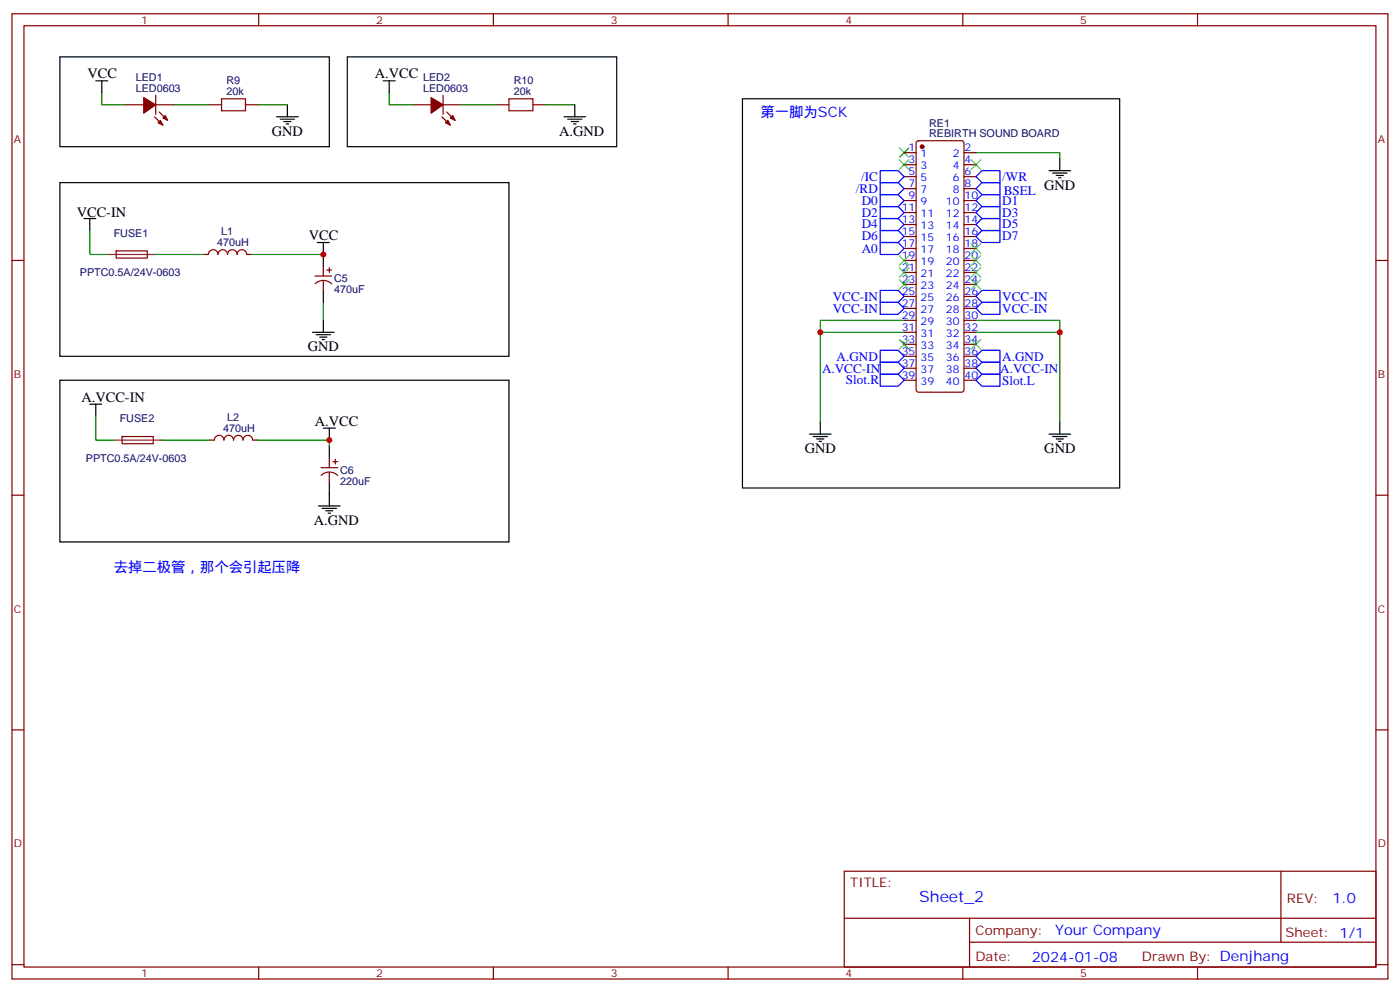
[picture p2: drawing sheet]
<svg xmlns="http://www.w3.org/2000/svg" width="412mm" height="292mm" viewBox="0 0 412 292" stroke-linecap="round" stroke-linejoin="round" font-family="sans-serif">
<g fill="none" stroke="#870000" stroke-width=".35">
<path d="M3.5 4.1h405.4v284.3h-405.4zM7.1 7.6h398.2v277.3h-398.2zM76.2 4.1v3.5M145.3 4.1v3.5M214.5 4.1v3.5M283.6 4.1v3.5M352.8 4.1v3.5M37 30.9h5.3M45.5 34.4l2.5 2.5M45.9 30.9h5.3M45.9 28v5.7M46.9 33l2.5 2.5"/>
<path d="M61.7 30.9h3.6M72.3 30.9h3.5M121.7 30.9h5.3M130.2 34.4l2.4 2.5M130.5 30.9h5.3M130.5 28v5.7M131.6 33l2.5 2.5M146.4 30.9h3.5M157 30.9h3.5M266.3 45h3.6M266.3 48.5h3.6M266.3 52h3.6"/>
<path d="M266.3 55.6h3.6M266.3 59.1h3.6M270.1 41.7l.5-.2h12.7l.5 .2 .2 .5v72.6l-.2 .5-.5 .2h-12.7l-.5-.2-.2-.5v-72.6zM284 45h3.5M284 48.5h3.5M284 52h3.5M284 55.6h3.5M284 59.1h3.5M3.5 76.7h3.6M34.2 73.9h9.2v2.1h-9.1zM60 75h1.4a1.41 1.41 0 0 1 1.4-1.4 1.41 1.41 0 0 1 1.4 1.4 1.41 1.41 0 0 1 1.4-1.4 1.41 1.41 0 0 1 1.4 1.4 1.41 1.41 0 0 1 1.4-1.4 1.41 1.41 0 0 1 1.4 1.4 1.41 1.41 0 0 1 1.5-1.4 1.41 1.41 0 0 1 1.4 1.4h1.4M95.2 78.5v2.8"/>
<path d="M96.3 79.6h1.4M97 78.8v1.5M266.3 76.7h3.6M266.3 62.6h3.6M266.3 66.1h3.6M266.3 69.7h3.6M266.3 73.2h3.6M284 76.7h3.5M284 62.6h3.5M284 66.1h3.5M284 69.7h3.5M284 73.2h3.5"/>
<path d="M405.3 76.7h3.6M92.8 81.3h4.9M92.8 83.6a3.5 3.5 0 0 1 4.9 0M95.2 82.7v2.8M266.3 97.9h3.6M266.3 94.4h3.6M266.3 90.8h3.6M266.3 87.3h3.6M266.3 83.8h3.6M266.3 80.3h3.6M284 97.9h3.5M284 94.4h3.5"/>
<path d="M284 90.8h3.5M284 87.3h3.5M284 83.8h3.5M284 80.3h3.5M266.3 112h3.6M266.3 108.5h3.6M266.3 105h3.6M266.3 101.4h3.6M284 112h3.5M284 108.5h3.5M284 105h3.5M284 101.4h3.5"/>
<path d="M36 128.6h9.1l.1 2.1h-9.2zM61.7 129.6h1.4a1.41 1.41 0 0 1 1.5-1.4 1.41 1.41 0 0 1 1.4 1.5 1.41 1.41 0 0 1 1.4-1.5 1.41 1.41 0 0 1 1.4 1.5 1.41 1.41 0 0 1 1.4-1.5 1.41 1.41 0 0 1 1.4 1.5 1.41 1.41 0 0 1 1.4-1.5 1.41 1.41 0 0 1 1.4 1.5l1.4-.1M94.5 137.8h5M97 134.9v2.9M97 139.2v2.8M98.1 136h1.4M98.8 135.3v1.4M3.5 145.9h3.6M94.6 140a3.5 3.5 0 0 1 4.9 .1M405.3 145.9h3.6M3.5 215h3.6M405.3 215h3.6"/>
<path d="M248.7 256.6h156.6v28.3h-156.6zM377.3 256.7v20.8M248.7 270.5h156.5M285.6 277.5h119.6M285.6 270.5v14.1M3.5 284.2h3.6M76.2 284.9v3.5M145.3 284.9v3.5M214.5 284.9v3.5M283.6 284.9v3.5M352.8 284.9v3.5M405.3 284.2h3.6"/>
</g>
<g fill="none" stroke="#3c3" stroke-width=".35">
<path d="M264.9 43.6l2.9 2.8M264.9 47.1l2.9 2.8M267.8 43.6l-2.9 2.8M267.8 47.1l-2.9 2.8M286.1 47.1l2.8 2.8M288.9 47.1l-2.8 2.8M264.9 78.8l2.9 2.9M264.9 75.3l2.9 2.8M267.8 78.8l-2.9 2.9M267.8 75.3l-2.9 2.8M286.1 71.8l2.8 2.8M286.1 78.8l2.8 2.9"/>
<path d="M286.1 75.3l2.8 2.8M288.9 71.8l-2.8 2.8M288.9 78.8l-2.8 2.9M288.9 75.3l-2.8 2.8M264.9 82.4l2.9 2.8M267.8 82.4l-2.9 2.8M286.1 82.4l2.8 2.8M288.9 82.4l-2.8 2.8M264.9 100l2.9 2.8M267.8 100l-2.9 2.8M286.1 100l2.8 2.8M288.9 100l-2.8 2.8"/>
</g>
<g fill="#870000" stroke="#870000" stroke-width=".35">
<path d="M42.3 28.8l3.6 2.1-3.6 2.4z"/>
<path d="M47.3 35.5l.7 1.4-1.4-.7z"/>
<path d="M48.7 34l.7 1.5-1.4-.8z"/>
<path d="M127 28.8l3.5 2.1-3.5 2.4z"/>
<path d="M131.9 35.5l.7 1.4-1.4-.7z"/>
<path d="M133.3 34l.8 1.5-1.5-.8z"/>
<circle cx="271.6" cy="43.2" r=".53"/>
</g>
<g fill="none" stroke="#00f" stroke-width=".35">
<path d="M259.3 57.3h5.3l1.7 1.8-1.7 1.8h-5.3zM259.3 53.8h5.3l1.7 1.8-1.7 1.7h-5.3zM259.3 50.3h5.3l1.7 1.7-1.7 1.8h-5.3zM287.5 55.6l1.8-1.8h5.3v3.5h-5.3zM289.3 57.3h5.3v3.6h-5.3l-1.8-1.8zM289.3 50.3h5.3v3.5h-5.3l-1.8-1.8zM259.3 71.4h5.3l1.7 1.8-1.7 1.8h-5.3zM259.3 67.9h5.3l1.7 1.8-1.7 1.7h-5.3zM259.3 64.4h5.3l1.7 1.7-1.7 1.8h-5.3zM259.3 60.9h5.3l1.7 1.7-1.7 1.8h-5.3zM287.5 62.6l1.8-1.7h5.3v3.5h-5.3zM289.3 67.9h5.3v3.5h-5.3l-1.8-1.7z"/>
<path d="M289.3 64.4h5.3v3.5h-5.3l-1.8-1.8zM259.3 89.1h5.3l1.7 1.7-1.7 1.8h-5.3zM259.3 85.5h5.3l1.7 1.8-1.7 1.8h-5.3zM287.5 87.3l1.8-1.8h5.3v3.6h-5.3zM289.3 89.1h5.3v3.5h-5.3l-1.8-1.8zM259.3 110.2h5.3l1.7 1.8-1.7 1.8h-5.3zM259.3 106.7h5.3l1.7 1.8-1.7 1.7h-5.3zM259.3 103.2h5.3l1.7 1.8-1.7 1.7h-5.3zM287.5 108.5l1.8-1.8h5.3v3.5h-5.3zM287.5 112l1.8-1.8h5.3v3.6h-5.3zM287.5 105l1.8-1.8h5.3v3.5h-5.3z"/>
</g>
<g fill="none" stroke="#000" stroke-width=".35">
<path d="M17.6 16.8h79.4v26.4h-79.4zM102.3 16.8h79.4v26.4h-79.4zM28.2 23.8h3.5M30 23.8v3.5M81.5 34.4h6.3M82.5 35.1h4.3M83.6 35.8h2.1M84.3 36.5h.7M84.7 30.9v3.5M112.9 23.8h3.5M114.7 23.8v3.5M166.2 34.4h6.3"/>
<path d="M167.2 35.1h4.2M168.3 35.8h2.1M169 36.5h.7M169.3 30.9v3.5M218.7 29.1h111.1v114.7h-111.1zM17.6 53.8h132.3v51.2h-132.3zM309 50.3h6.4M310.1 51h4.2M311.1 51.7h2.2M311.9 52.4h.7M312.2 46.7v3.6M24.7 64.4h3.5"/>
<path d="M26.5 64.4v3.5M93.5 71.4h3.5M95.2 71.4v7.1M92.1 97.9h6.3M93.1 98.6h4.3M94.2 99.3h2.1M95.2 85.5v3.6M95.2 94.4v3.5M17.6 112h132.3v47.6h-132.3zM26.5 119.1h3.5M28.2 119.1v3.5M94.9 100h.7"/>
<path d="M95.2 126.1h3.6M97 126.1v3.5M97 131.4v3.5M238.5 127.9h6.3M239.5 128.6h4.3M240.6 129.3h2.1M241.3 130h.7M241.7 124.4v3.5M309 127.9h6.4M310.1 128.6h4.2M311.1 129.3h2.2M311.9 130h.7"/>
<path d="M312.2 124.4v3.5M93.8 149h6.4M94.9 149.8h4.2M96 150.5h2.1M96.7 151.2h.7M97 142v7"/>
</g>
<g fill="none" stroke="#008700" stroke-width=".35">
<path d="M30 27.3v3.6h7M51.2 30.9h10.5M75.8 30.9h8.9M114.7 27.3v3.6h7M135.8 30.9h10.6M160.5 30.9h8.8M287.5 45h24.7v1.7M26.5 67.9v7.1h5.2M45.9 75h14.1M74.1 75h21.1M95.2 89.1v5.3M241.7 97.9h24.6"/>
<path d="M266.3 94.4h-24.6v30M287.5 94.4h24.7v30M287.5 97.9h24.7M28.2 122.6v7h5.3M47.6 129.6h14.1M75.8 129.6h21.2v1.8"/>
</g>
<path d="M31.7 75h14.2M33.5 129.6h14.1" fill="none" stroke="#8c2424" stroke-width=".35"/>
<path d="M65.3 29.1h7v3.5h-7zM149.9 29.1h7.1v3.5h-7.1z" fill="none" stroke="#a10000" stroke-width=".35"/>
<g fill="#c00">
<circle cx="312.2" cy="97.9" r=".88"/>
<circle cx="241.7" cy="97.9" r=".88"/>
<circle cx="95.3" cy="75" r=".88"/>
<circle cx="97" cy="129.6" r=".88"/>
</g>
<text font-size="4.6" fill="#00f" x="270.8" y="265.7">Sheet_2</text>
<g font-size="4.2">
<text x="25.8" y="23.1">VCC</text>
<text x="110.4" y="23.1">A.VCC</text>
<text x="80.1" y="40">GND</text>
<text x="164.7" y="40">A.GND</text>
<text x="307.6" y="55.9">GND</text>
<text x="22.6" y="64">VCC-IN</text>
<text x="91" y="70.7">VCC</text>
<text x="90.7" y="103.5">GND</text>
<text x="24" y="118.4">A.VCC-IN</text>
<text x="92.8" y="125.4">A.VCC</text>
<text x="237.1" y="133.5">GND</text>
<text x="307.7" y="133.5">GND</text>
<text x="92.4" y="154.7">A.GND</text>
</g>
<g font-size="4.2" fill="#00f">
<text x="224" y="34.4">第一脚为SCK</text>
<text x="33.5" y="168.5">去掉二极管，那个会引起压降</text>
<text x="392.5" y="265.9">1.0</text>
<text x="310.9" y="275.5">Your Company</text>
<text x="304" y="283.3">2024-01-08</text>
</g>
<g font-size="3.9" fill="#00f">
<text x="253.7" y="53.3">/IC</text>
<text x="295.3" y="53.3">/WR</text>
<text x="252.1" y="56.8">/RD</text>
<text x="295.7" y="57.3">BSEL</text>
<text x="253.9" y="63.8">D2</text>
<text x="253.9" y="60.3">D0</text>
<text x="295.3" y="63.8">D3</text>
<text x="295.3" y="60.3">D1</text>
<text x="253.9" y="70.8">D6</text>
<text x="253.9" y="67.3">D4</text>
<text x="295.3" y="70.8">D7</text>
<text x="295.3" y="67.3">D5</text>
<text x="253.9" y="74.5">A0</text>
<text x="245.3" y="88.6">VCC-IN</text>
<text x="295.3" y="88.6">VCC-IN</text>
<text x="245.3" y="92.1">VCC-IN</text>
<text x="295.3" y="92.1">VCC-IN</text>
<text x="246.4" y="106.2">A.GND</text>
<text x="295.3" y="106.2">A.GND</text>
<text x="242.2" y="109.7">A.VCC-IN</text>
<text x="249.2" y="113.3">Slot.R</text>
<text x="294.7" y="109.7">A.VCC-IN</text>
<text x="295.3" y="113.3">Slot.L</text>
</g>
<g font-size="3.9" fill="#800">
<text x="250.5" y="261.2">TITLE:</text>
<text x="379.1" y="265.9">REV:</text>
<text x="287.4" y="275.4">Company:</text>
<text x="378.7" y="276">Sheet: 1/1</text>
<text x="287.4" y="283.1">Date:</text>
<text x="336.4" y="283.2">Drawn By: Denjhang</text>
</g>
<g font-size="3.2" fill="#800">
<text x="41.6" y="7.1">1</text>
<text x="110.8" y="7.1">2</text>
<text x="179.9" y="7.1">3</text>
<text x="249.1" y="7.1">4</text>
<text x="318.2" y="7.1">5</text>
<text x="4.1" y="42.2">A</text>
<text x="405.9" y="42.2">A</text>
<text x="4.1" y="111.3">B</text>
<text x="405.9" y="111.3">B</text>
<text x="4.1" y="180.4">C</text>
<text x="405.9" y="180.4">C</text>
<text x="4.1" y="249.6">D</text>
<text x="405.9" y="249.6">D</text>
<text x="41.6" y="287.9">1</text>
<text x="110.8" y="287.9">2</text>
<text x="179.9" y="287.9">3</text>
<text x="249.1" y="287.9">4</text>
<text x="318.2" y="287.9">5</text>
</g>
<g font-size="3.2" fill="#000080">
<text x="40" y="23.8">LED1</text>
<text x="124.7" y="23.8">LED2</text>
<text x="40" y="27">LED0603</text>
<text x="66.7" y="28">20k</text>
<text x="66.7" y="24.9">R9</text>
<text x="124.7" y="27">LED0603</text>
<text x="151.4" y="28">20k</text>
<text x="151.4" y="24.9">R10</text>
<text x="273.7" y="40.3">REBIRTH SOUND BOARD</text>
<text x="273.7" y="37.3">RE1</text>
<text x="33.5" y="69.7">FUSE1</text>
<text x="65.2" y="69.3">L1</text>
<text x="63.9" y="72.6">470uH</text>
<text x="23.5" y="81.4">PPTC0.5A/24V-0603</text>
<text x="98.4" y="83.1">C5</text>
<text x="98.4" y="86.3">470uF</text>
<text x="35.3" y="124.4">FUSE2</text>
<text x="67" y="124">L2</text>
<text x="65.7" y="127.3">470uH</text>
<text x="25.3" y="136.1">PPTC0.5A/24V-0603</text>
<text x="100.2" y="142.8">220uF</text>
<text x="100.2" y="139.6">C6</text>
</g>
<g font-size="3.2" fill="#00f">
<text x="267.7" y="44.6">1</text>
<text x="271.2" y="46.4">1</text>
<text x="280.7" y="46.4">2</text>
<text x="284.2" y="44.6">2</text>
<text x="267.7" y="48.2">3</text>
<text x="267.7" y="51.7">5</text>
<text x="271.2" y="49.9">3</text>
<text x="271.2" y="53.4">5</text>
<text x="280.7" y="53.4">6</text>
<text x="280.7" y="49.9">4</text>
<text x="284.2" y="51.7">6</text>
<text x="284.2" y="48.2">4</text>
<text x="267.7" y="55.2">7</text>
<text x="267.7" y="58.7">9</text>
<text x="271.2" y="57">7</text>
<text x="280.7" y="57">8</text>
<text x="284.2" y="58.7">10</text>
<text x="284.2" y="55.2">8</text>
<text x="265.7" y="62.3">11</text>
<text x="265.7" y="65.8">13</text>
<text x="271.2" y="60.5">9</text>
<text x="271.2" y="64">11</text>
<text x="278.6" y="64">12</text>
<text x="278.6" y="60.5">10</text>
<text x="284.2" y="65.8">14</text>
<text x="284.2" y="62.3">12</text>
<text x="265.7" y="69.3">15</text>
<text x="271.2" y="67.6">13</text>
<text x="271.2" y="71.1">15</text>
<text x="278.6" y="71.1">16</text>
<text x="278.6" y="67.6">14</text>
<text x="284.2" y="69.3">16</text>
<text x="265.7" y="72.8">17</text>
<text x="265.7" y="76.4">19</text>
<text x="271.2" y="74.6">17</text>
<text x="278.6" y="74.6">18</text>
<text x="284.2" y="76.4">20</text>
<text x="284.2" y="72.8">18</text>
<text x="265.7" y="79.9">21</text>
<text x="265.7" y="83.4">23</text>
<text x="271.2" y="78.1">19</text>
<text x="271.2" y="81.7">21</text>
<text x="278.6" y="81.7">22</text>
<text x="278.6" y="78.1">20</text>
<text x="284.2" y="83.4">24</text>
<text x="284.2" y="79.9">22</text>
<text x="265.7" y="87">25</text>
<text x="271.2" y="85.2">23</text>
<text x="271.2" y="88.7">25</text>
<text x="278.6" y="88.7">26</text>
<text x="278.6" y="85.2">24</text>
<text x="284.2" y="87">26</text>
<text x="265.7" y="90.5">27</text>
<text x="265.7" y="94">29</text>
<text x="271.2" y="92.3">27</text>
<text x="271.2" y="95.8">29</text>
<text x="278.6" y="95.8">30</text>
<text x="278.6" y="92.3">28</text>
<text x="284.2" y="94">30</text>
<text x="284.2" y="90.5">28</text>
<text x="265.7" y="97.5">31</text>
<text x="265.7" y="101.1">33</text>
<text x="271.2" y="99.3">31</text>
<text x="278.6" y="99.3">32</text>
<text x="284.2" y="101.1">34</text>
<text x="284.2" y="97.5">32</text>
<text x="265.7" y="104.6">35</text>
<text x="271.2" y="102.8">33</text>
<text x="271.2" y="106.4">35</text>
<text x="278.6" y="106.4">36</text>
<text x="278.6" y="102.8">34</text>
<text x="284.2" y="104.6">36</text>
<text x="265.7" y="108.1">37</text>
<text x="265.7" y="111.7">39</text>
<text x="271.2" y="109.9">37</text>
<text x="271.2" y="113.4">39</text>
<text x="278.6" y="113.4">40</text>
<text x="278.6" y="109.9">38</text>
<text x="284.2" y="111.7">40</text>
<text x="284.2" y="108.1">38</text>
</g>
</svg>
